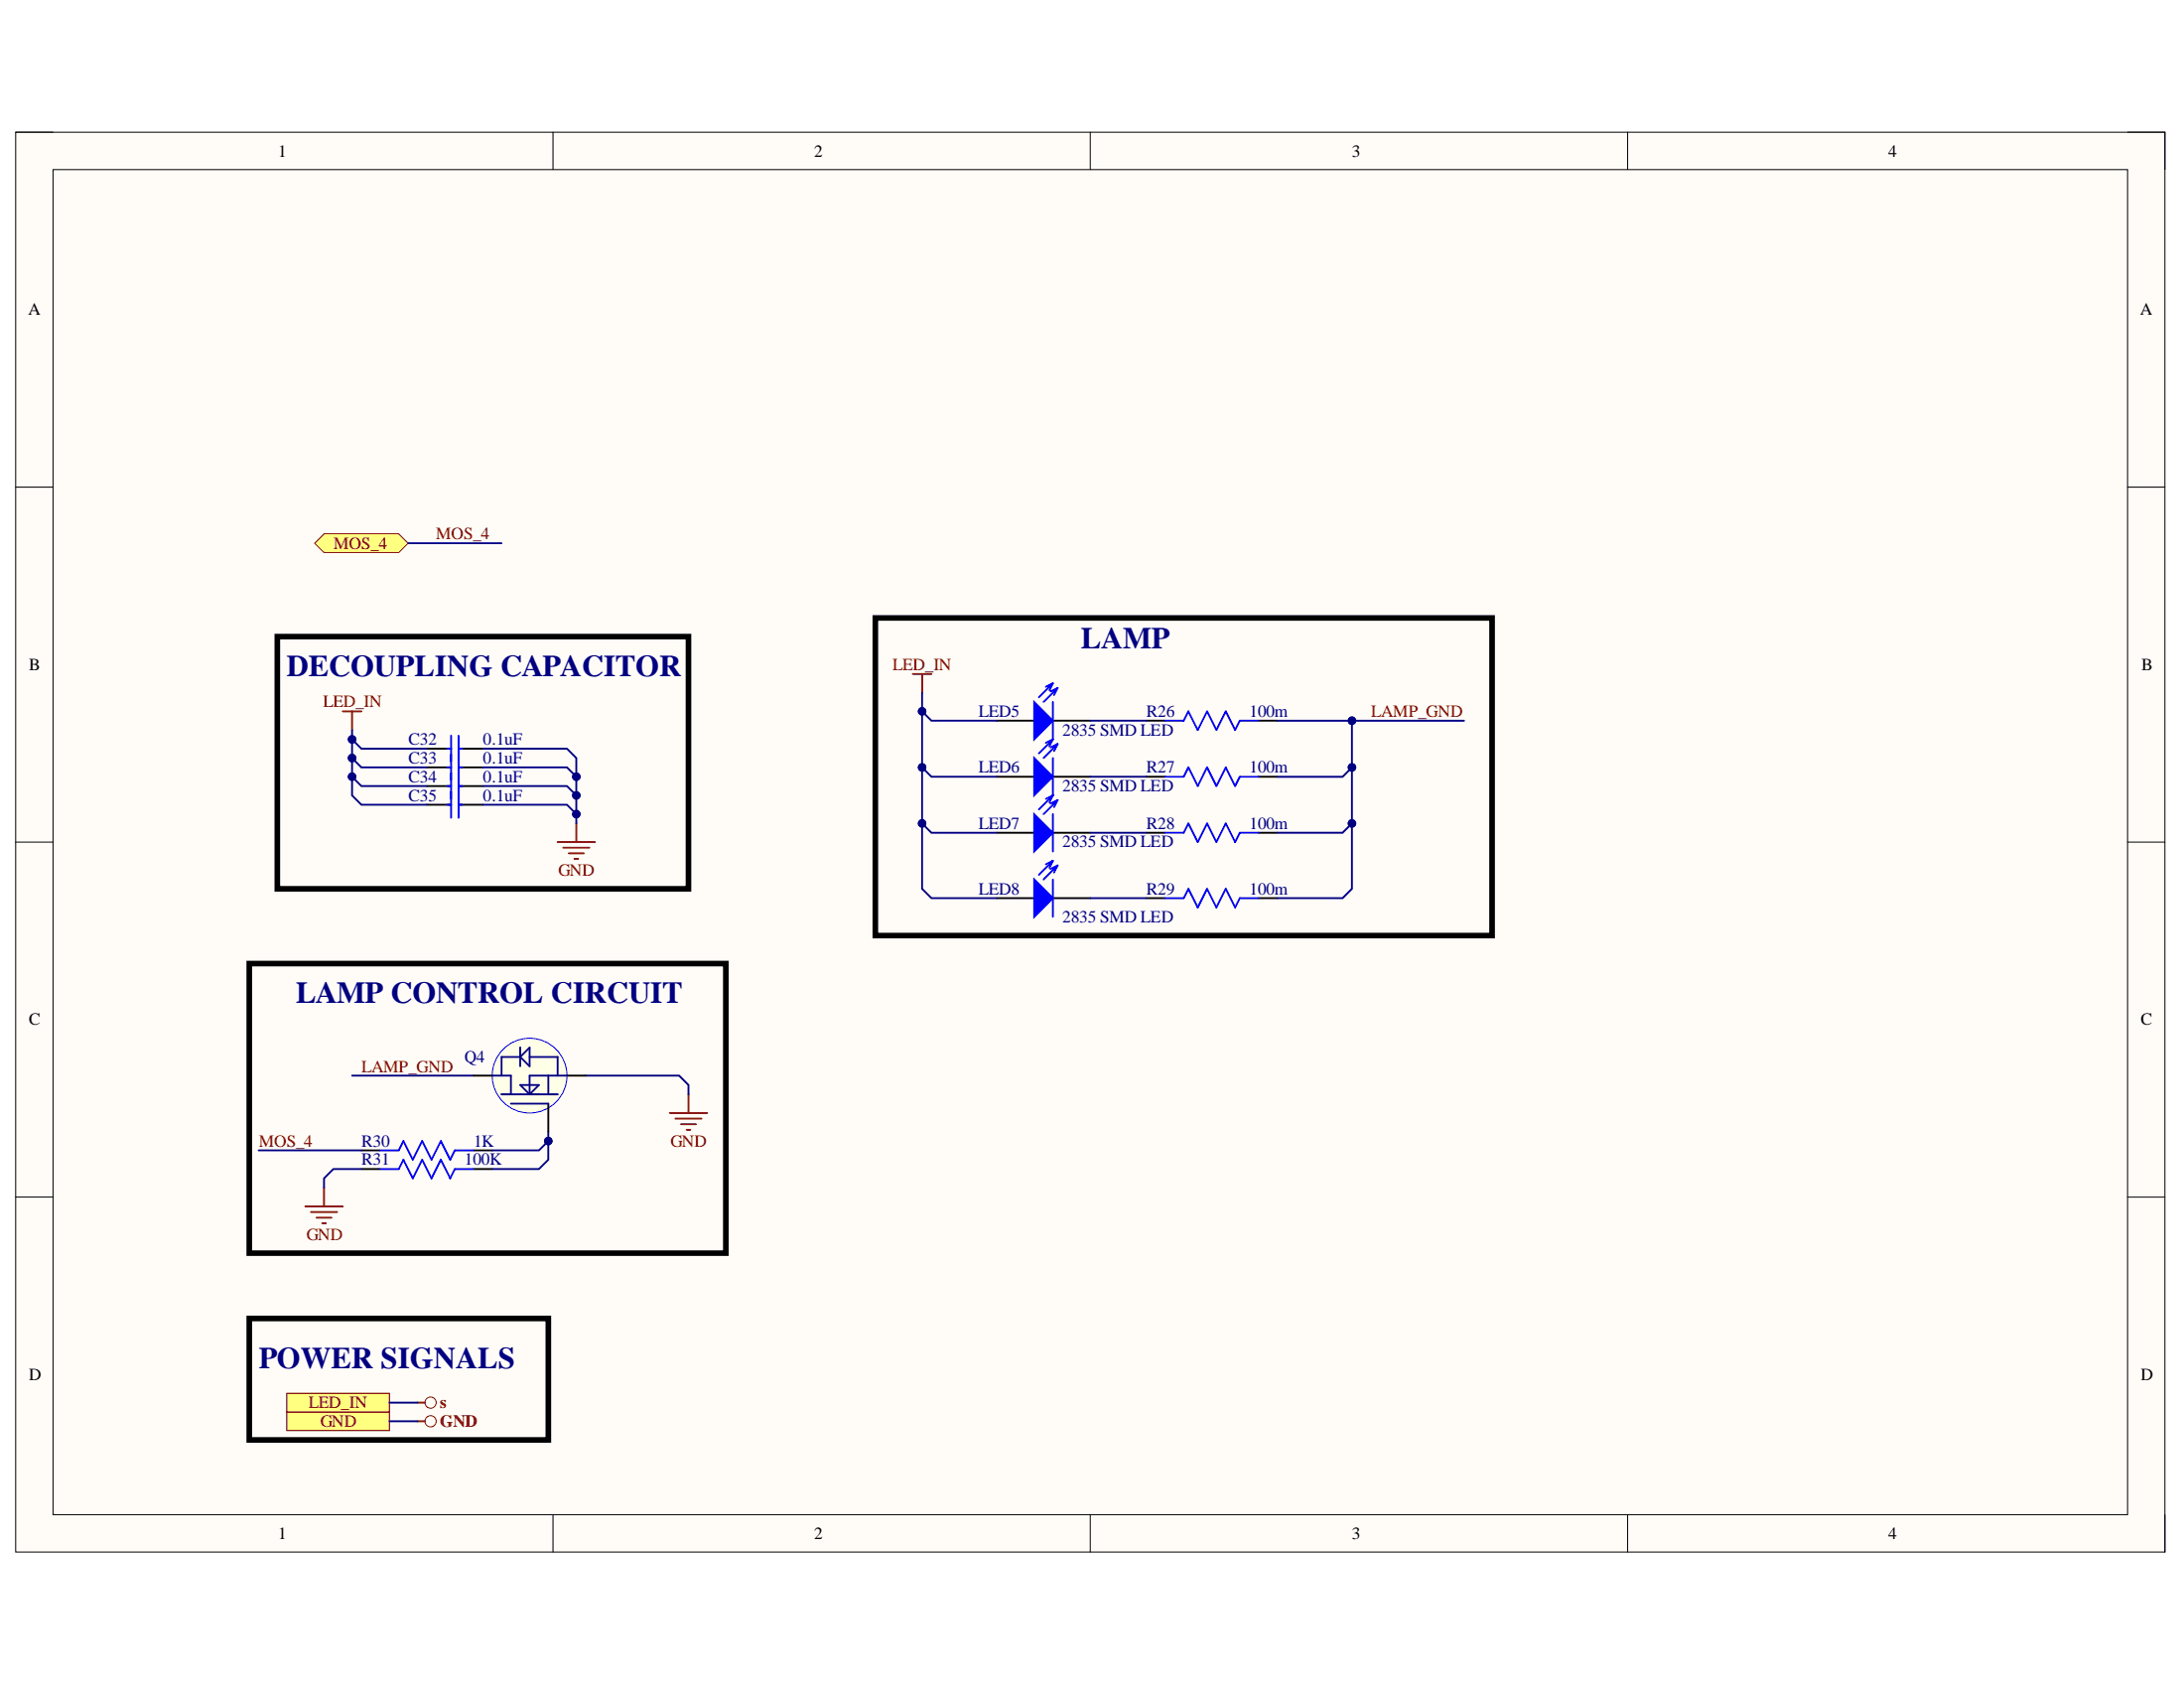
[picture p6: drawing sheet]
<svg xmlns="http://www.w3.org/2000/svg" width="279mm" height="216mm" viewBox="0 0 279 216" stroke-linecap="round" stroke-linejoin="round" font-family="sans-serif">
<path d="M2 16.9h275v181.6h-275z" fill-rule="evenodd" fill="#fffcf8"/>
<path d="M2 16.9h275v181.6h-275z" fill="none" stroke="#000" stroke-width=".13"/>
<path d="M6.8 21.7h265.4v172h-265.4z" fill-rule="evenodd" fill="#fffcf8"/>
<g fill="none" stroke="#000" stroke-width=".13">
<path d="M2 16.9h4.8M70.7 16.9v4.8M139.5 16.9v4.8M208.2 16.9v4.8M272.2 16.9h4.8v4.8M6.8 21.7h265.4v172h-265.4zM2 62.3h4.8M272.2 62.3h4.8M2 107.7h4.8M272.2 107.7h4.8M2 153.1h4.8M272.2 153.1h4.8"/>
<path d="M70.7 193.7v4.8M139.5 193.7v4.8M208.2 193.7v4.8M277 193.7v4.8"/>
</g>
<path d="M127.5 92.2h4.8M134.7 92.2h4.8" fill="none" stroke="#000" stroke-width=".24"/>
<path d="M132.3 89.8l2.4 2.4-2.4 2.4z" fill="#00f"/>
<path d="M132.3 89.8l2.4 2.4-2.4 2.4zM134.7 87.4l-1.8 1.8M134.7 87.4l-.9 .4M134.7 87.4l-.5 .9M134.7 89.8v4.8M135.3 88l-1.8 1.8M135.3 88l-.9 .4M135.3 88l-.5 .9" fill="none" stroke="#00f" stroke-width=".24"/>
<path d="M127.5 99.3h4.8M134.7 99.3h4.8" fill="none" stroke="#000" stroke-width=".24"/>
<path d="M132.3 97l2.4 2.3-2.4 2.4z" fill="#00f"/>
<path d="M132.3 97l2.4 2.3-2.4 2.4zM134.7 94.6l-1.8 1.8M134.7 94.6l-.9 .4M134.7 94.6l-.5 .9M134.7 97v4.7M135.3 95.2l-1.8 1.8M135.3 95.2l-.9 .4M135.3 95.2l-.5 .9" fill="none" stroke="#00f" stroke-width=".24"/>
<path d="M127.5 106.5h4.8M134.7 106.5h4.8" fill="none" stroke="#000" stroke-width=".24"/>
<path d="M132.3 104.1l2.4 2.4-2.4 2.4z" fill="#00f"/>
<path d="M132.3 104.1l2.4 2.4-2.4 2.4zM134.7 101.7l-1.8 1.8M134.7 101.7l-.9 .5M134.7 101.7l-.5 .9M134.7 104.1v4.8M135.3 102.3l-1.8 1.8M135.3 102.3l-.9 .5M135.3 102.3l-.5 .9" fill="none" stroke="#00f" stroke-width=".24"/>
<path d="M127.5 114.9h4.8M134.7 114.9h4.8" fill="none" stroke="#000" stroke-width=".24"/>
<path d="M132.3 112.5l2.4 2.4-2.4 2.4z" fill="#00f"/>
<g fill="none" stroke="#00f" stroke-width=".24">
<path d="M57.2 95.8h.5M57.2 98.1h.5M57.7 94.1v10.5M58.7 94.1v10.5M58.7 95.8h.4M58.7 98.1h.4M149 99.3h2.4l.6-1.2 1.2 2.4 1.2-2.4 1.2 2.4 1.2-2.4 1.2 2.4 .6-1.2h2.4M149 92.2h2.4l.6-1.2 1.2 2.4 1.2-2.4 1.2 2.4 1.2-2.4 1.2 2.4 .6-1.2h2.4M57.2 100.5h.5M57.2 102.9h.5M58.7 100.5h.4M58.7 102.9h.4"/>
<path d="M132.3 112.5l2.4 2.4-2.4 2.4zM134.7 110.1l-1.8 1.8M134.7 110.1l-.9 .4M134.7 110.1l-.5 .9M134.7 112.5v4.8M135.3 110.7l-1.8 1.8M135.3 110.7l-.9 .4M135.3 110.7l-.5 .9M149 106.5h2.4l.6-1.2 1.2 2.4 1.2-2.4 1.2 2.4 1.2-2.4 1.2 2.4 .6-1.2h2.4M149 114.9h2.4l.6-1.2 1.2 2.4 1.2-2.4 1.2 2.4 1.2-2.4 1.2 2.4 .6-1.2h2.4M48.6 147.1h2.4l.6-1.2 1.2 2.4 1.2-2.4 1.2 2.4 1.2-2.4 1.2 2.4 .6-1.2h2.4M48.6 149.5h2.4l.6-1.2 1.2 2.4 1.2-2.4 1.2 2.4 1.2-2.4 1.2 2.4 .6-1.2h2.4"/>
</g>
<g fill="none" stroke="#800000" stroke-width=".24">
<path d="M43.8 91h2.4M45 91v2.4M116.8 86.2h2.4M118 86.2v2.4M71.3 107.7h4.8M72.1 108.4h3.3M72.8 109.1h1.9M73.5 109.9h.5M73.7 105.3v2.4M88.1 140v2.4M39.1 154.3h4.7M39.8 155h3.3"/>
<path d="M40.5 155.7h1.9M41.2 156.5h.5M41.5 151.9v2.4M85.7 142.4h4.8M86.4 143.1h3.3M87.1 143.8h1.9M87.8 144.5h.5"/>
</g>
<path d="M112 79h78.9v40.7h-78.9zM35.5 81.4h52.6v32.3h-52.6zM31.9 123.2h61v37.1h-61z" fill="none" stroke="#000" stroke-width=".72"/>
<g fill="none" stroke="#000" stroke-width=".24">
<path d="M54.6 95.8h3.1M54.6 98.1h3.1M58.7 95.8h3.1M58.7 98.1h3.1M146.7 99.3h2.3M146.7 92.2h2.3M161 99.3h2.4M161 92.2h2.4M54.6 100.5h3.1M54.6 102.9h3.1M58.7 100.5h3.1M58.7 102.9h3.1"/>
<path d="M146.7 106.5h2.3M146.7 114.9h2.3M161 106.5h2.4M161 114.9h2.4M46.2 147.1h2.4M46.2 149.5h2.4M60.6 147.1h2.4M60.6 149.5h2.4"/>
</g>
<path d="M41.5 68.3h9.5l1.2 1.2-1.2 1.2h-9.5l-1.2-1.2z" fill-rule="evenodd" fill="#ffff80"/>
<path d="M41.5 68.3h9.5l1.2 1.2-1.2 1.2h-9.5l-1.2-1.2z" fill="none" stroke="#800000" stroke-width=".13"/>
<path d="M52.2 69.5h12M45 99.3v2.4l1.2 1.2h8.4M45 137.6h15.6M33.1 147.1h13.1M46.2 149.5h-3.6l-1.1 1.2v1.2" fill="none" stroke="#000080" stroke-width=".24"/>
<circle cx="45" cy="99.3" r=".48" fill="#000080"/>
<circle cx="45" cy="99.3" r=".48" fill="none" stroke="#000080" stroke-width=".13"/>
<path d="M45 97v2.3l1.2 1.2h8.4" fill="none" stroke="#000080" stroke-width=".24"/>
<circle cx="45" cy="99.3" r=".48" fill="#000080"/>
<circle cx="45" cy="99.3" r=".48" fill="none" stroke="#000080" stroke-width=".13"/>
<circle cx="45" cy="97" r=".48" fill="#000080"/>
<circle cx="45" cy="97" r=".48" fill="none" stroke="#000080" stroke-width=".13"/>
<path d="M45 94.6v2.4l1.2 1.1h8.4" fill="none" stroke="#000080" stroke-width=".24"/>
<circle cx="45" cy="97" r=".48" fill="#000080"/>
<circle cx="45" cy="97" r=".48" fill="none" stroke="#000080" stroke-width=".13"/>
<circle cx="45" cy="94.6" r=".48" fill="#000080"/>
<circle cx="45" cy="94.6" r=".48" fill="none" stroke="#000080" stroke-width=".13"/>
<path d="M45 93.4v1.2l1.2 1.2h8.4" fill="none" stroke="#000080" stroke-width=".24"/>
<circle cx="45" cy="94.6" r=".48" fill="#000080"/>
<circle cx="45" cy="94.6" r=".48" fill="none" stroke="#000080" stroke-width=".13"/>
<path d="M61.8 102.9h10.7l1.2 1.2" fill="none" stroke="#000080" stroke-width=".24"/>
<circle cx="73.7" cy="104.1" r=".48" fill="#000080"/>
<circle cx="73.7" cy="104.1" r=".48" fill="none" stroke="#000080" stroke-width=".13"/>
<path d="M61.8 100.5h10.7l1.2 1.2" fill="none" stroke="#000080" stroke-width=".24"/>
<circle cx="73.7" cy="101.7" r=".48" fill="#000080"/>
<circle cx="73.7" cy="101.7" r=".48" fill="none" stroke="#000080" stroke-width=".13"/>
<path d="M61.8 98.1h10.7l1.2 1.2" fill="none" stroke="#000080" stroke-width=".24"/>
<circle cx="73.7" cy="99.3" r=".48" fill="#000080"/>
<circle cx="73.7" cy="99.3" r=".48" fill="none" stroke="#000080" stroke-width=".13"/>
<path d="M61.8 95.8h10.7l1.2 1.2v8.3" fill="none" stroke="#000080" stroke-width=".24"/>
<circle cx="73.7" cy="104.1" r=".48" fill="#000080"/>
<circle cx="73.7" cy="104.1" r=".48" fill="none" stroke="#000080" stroke-width=".13"/>
<circle cx="73.7" cy="101.7" r=".48" fill="#000080"/>
<circle cx="73.7" cy="101.7" r=".48" fill="none" stroke="#000080" stroke-width=".13"/>
<circle cx="73.7" cy="99.3" r=".48" fill="#000080"/>
<circle cx="73.7" cy="99.3" r=".48" fill="none" stroke="#000080" stroke-width=".13"/>
<path d="M70.1 145.9v2.4l-1.2 1.2h-5.9" fill="none" stroke="#000080" stroke-width=".24"/>
<circle cx="70.1" cy="145.9" r=".48" fill="#000080"/>
<circle cx="70.1" cy="145.9" r=".48" fill="none" stroke="#000080" stroke-width=".13"/>
<path d="M70.1 144.7v1.2l-1.2 1.2h-5.9" fill="none" stroke="#000080" stroke-width=".24"/>
<circle cx="70.1" cy="145.9" r=".48" fill="#000080"/>
<circle cx="70.1" cy="145.9" r=".48" fill="none" stroke="#000080" stroke-width=".13"/>
<path d="M118 105.3v8.4l1.2 1.2h8.3M74.9 137.6h12l1.2 1.2v1.2" fill="none" stroke="#000080" stroke-width=".24"/>
<circle cx="118" cy="105.3" r=".48" fill="#000080"/>
<circle cx="118" cy="105.3" r=".48" fill="none" stroke="#000080" stroke-width=".13"/>
<path d="M118 98.1v7.2l1.2 1.2h8.3" fill="none" stroke="#000080" stroke-width=".24"/>
<circle cx="118" cy="105.3" r=".48" fill="#000080"/>
<circle cx="118" cy="105.3" r=".48" fill="none" stroke="#000080" stroke-width=".13"/>
<circle cx="118" cy="98.2" r=".48" fill="#000080"/>
<circle cx="118" cy="98.2" r=".48" fill="none" stroke="#000080" stroke-width=".13"/>
<path d="M118 91v7.1l1.2 1.2h8.3" fill="none" stroke="#000080" stroke-width=".24"/>
<circle cx="118" cy="98.2" r=".48" fill="#000080"/>
<circle cx="118" cy="98.2" r=".48" fill="none" stroke="#000080" stroke-width=".13"/>
<circle cx="118" cy="91" r=".48" fill="#000080"/>
<circle cx="118" cy="91" r=".48" fill="none" stroke="#000080" stroke-width=".13"/>
<path d="M118 88.6v2.4l1.2 1.2h8.3" fill="none" stroke="#000080" stroke-width=".24"/>
<circle cx="118" cy="91" r=".48" fill="#000080"/>
<circle cx="118" cy="91" r=".48" fill="none" stroke="#000080" stroke-width=".13"/>
<path d="M139.5 99.3h7.2M139.5 92.2h7.2M139.5 114.9h7.2M139.5 106.5h7.2M173 105.3v8.4l-1.2 1.2h-8.4" fill="none" stroke="#000080" stroke-width=".24"/>
<circle cx="173" cy="105.3" r=".48" fill="#000080"/>
<circle cx="173" cy="105.3" r=".48" fill="none" stroke="#000080" stroke-width=".13"/>
<path d="M173 98.1v7.2l-1.2 1.2h-8.4" fill="none" stroke="#000080" stroke-width=".24"/>
<circle cx="173" cy="105.3" r=".48" fill="#000080"/>
<circle cx="173" cy="105.3" r=".48" fill="none" stroke="#000080" stroke-width=".13"/>
<circle cx="173" cy="98.2" r=".48" fill="#000080"/>
<circle cx="173" cy="98.2" r=".48" fill="none" stroke="#000080" stroke-width=".13"/>
<path d="M163.4 92.2h9.6v5.9l-1.2 1.3h-8.4" fill="none" stroke="#000080" stroke-width=".24"/>
<circle cx="173" cy="92.2" r=".48" fill="#000080"/>
<circle cx="173" cy="92.2" r=".48" fill="none" stroke="#000080" stroke-width=".13"/>
<circle cx="173" cy="98.2" r=".48" fill="#000080"/>
<circle cx="173" cy="98.2" r=".48" fill="none" stroke="#000080" stroke-width=".13"/>
<path d="M173 92.2h14.3" fill="none" stroke="#000080" stroke-width=".24"/>
<circle cx="173" cy="92.2" r=".48" fill="#000080"/>
<circle cx="173" cy="92.2" r=".48" fill="none" stroke="#000080" stroke-width=".13"/>
<path d="M36.7 180.6h13.1v2.4h-13.1z" fill-rule="evenodd" fill="#ffff80"/>
<g fill="none" stroke="#800000" stroke-width=".13">
<path d="M36.7 180.6h13.1v2.4h-13.1z"/>
<circle cx="55.1" cy="181.8" r=".72"/>
</g>
<path d="M53.4 181.8h1" fill="none" stroke="#800000" stroke-width=".24"/>
<path d="M36.7 178.2h13.1v2.4h-13.1z" fill-rule="evenodd" fill="#ffff80"/>
<g fill="none" stroke="#800000" stroke-width=".13">
<path d="M36.7 178.2h13.1v2.4h-13.1z"/>
<circle cx="55.1" cy="179.4" r=".72"/>
</g>
<path d="M53.4 179.4h1" fill="none" stroke="#800000" stroke-width=".24"/>
<path d="M31.9 168.6h38.3v15.6h-38.3z" fill="none" stroke="#000" stroke-width=".72"/>
<path d="M49.8 179.4h3.6M49.8 181.8h3.6" fill="none" stroke="#000080" stroke-width=".24"/>
<circle cx="67.8" cy="137.6" r="4.8" fill="#ffffe8"/>
<circle cx="67.8" cy="137.6" r="4.8" fill="none" stroke="#00f" stroke-width=".13"/>
<path d="M60.6 137.6h2.4M72.5 137.6h2.4M70.1 141.2v3.5" fill="none" stroke="#000" stroke-width=".24"/>
<path d="M63 137.6h2.4v2.4M64.2 140h7.1M66.6 135.2l1.2-1.2v2.4zM66.6 134v2.4M66.6 135.2h-2.4v2.4M66.6 138.8h2.3l-1.1 1.2zM67.8 135.2h3.5v2.4M70.1 137.6v2.4M72.5 137.6h-4.7v2.4M65.4 141.2h4.7" fill="none" stroke="#0c0087" stroke-width=".24"/>
<g font-size="3.9" fill="#000080">
<text x="138.3" y="83">LAMP</text>
<text x="36.7" y="86.5">DECOUPLING CAPACITOR</text>
<text x="37.9" y="128.3">LAMP CONTROL CIRCUIT</text>
<text x="33.1" y="175">POWER SIGNALS</text>
</g>
<g font-size="2.2">
<text x="35.6" y="20">1</text>
<text x="104.1" y="20">2</text>
<text x="173" y="20">3</text>
<text x="241.6" y="20">4</text>
<text x="3.6" y="40.3">A</text>
<text x="273.8" y="40.3">A</text>
<text x="3.7" y="85.7">B</text>
<text x="274" y="85.7">B</text>
<text x="3.7" y="131.1">C</text>
<text x="273.9" y="131.1">C</text>
<text x="3.7" y="176.5">D</text>
<text x="273.9" y="176.5">D</text>
<text x="35.6" y="196.8">1</text>
<text x="104.1" y="196.8">2</text>
<text x="173" y="196.8">3</text>
<text x="241.6" y="196.8">4</text>
</g>
<g font-size="2.2" fill="#800000">
<text x="42.7" y="70.2">MOS_4</text>
<text x="55.8" y="69">MOS_4</text>
<text x="114.2" y="85.7">LED_IN</text>
<text x="41.3" y="90.5">LED_IN</text>
<text x="175.4" y="91.7">LAMP_GND</text>
<text x="71.4" y="112">GND</text>
<text x="46.2" y="137.1">LAMP_GND</text>
<text x="33.1" y="146.7">MOS_4</text>
<text x="85.8" y="146.7">GND</text>
<text x="39.2" y="158.6">GND</text>
<text x="39.5" y="180.1">LED_IN</text>
<text x="41" y="182.5">GND</text>
<text x="56.3" y="182.5">GND</text>
<text x="56.3" y="180.1">s</text>
</g>
<g font-size="2.2" fill="#000080">
<text x="52.2" y="95.3">C32</text>
<text x="61.8" y="95.3">0.1uF</text>
<text x="125.2" y="91.7">LED5</text>
<text x="135.9" y="94.1">2835 SMD LED</text>
<text x="146.7" y="91.7">R26</text>
<text x="159.8" y="91.7">100m</text>
<text x="52.2" y="97.7">C33</text>
<text x="52.2" y="100">C34</text>
<text x="61.8" y="97.7">0.1uF</text>
<text x="61.8" y="100">0.1uF</text>
<text x="125.2" y="98.8">LED6</text>
<text x="135.9" y="101.2">2835 SMD LED</text>
<text x="146.7" y="98.8">R27</text>
<text x="159.8" y="98.8">100m</text>
<text x="52.2" y="102.5">C35</text>
<text x="61.8" y="102.5">0.1uF</text>
<text x="125.2" y="106">LED7</text>
<text x="146.7" y="106">R28</text>
<text x="159.8" y="106">100m</text>
<text x="135.9" y="108.4">2835 SMD LED</text>
<text x="125.2" y="114.4">LED8</text>
<text x="135.9" y="117.9">2835 SMD LED</text>
<text x="146.7" y="114.4">R29</text>
<text x="159.8" y="114.4">100m</text>
<text x="59.4" y="135.9">Q4</text>
<text x="46.2" y="146.7">R30</text>
<text x="46.2" y="149">R31</text>
<text x="59.4" y="149">100K</text>
<text x="60.6" y="146.7">1K</text>
</g>
</svg>
